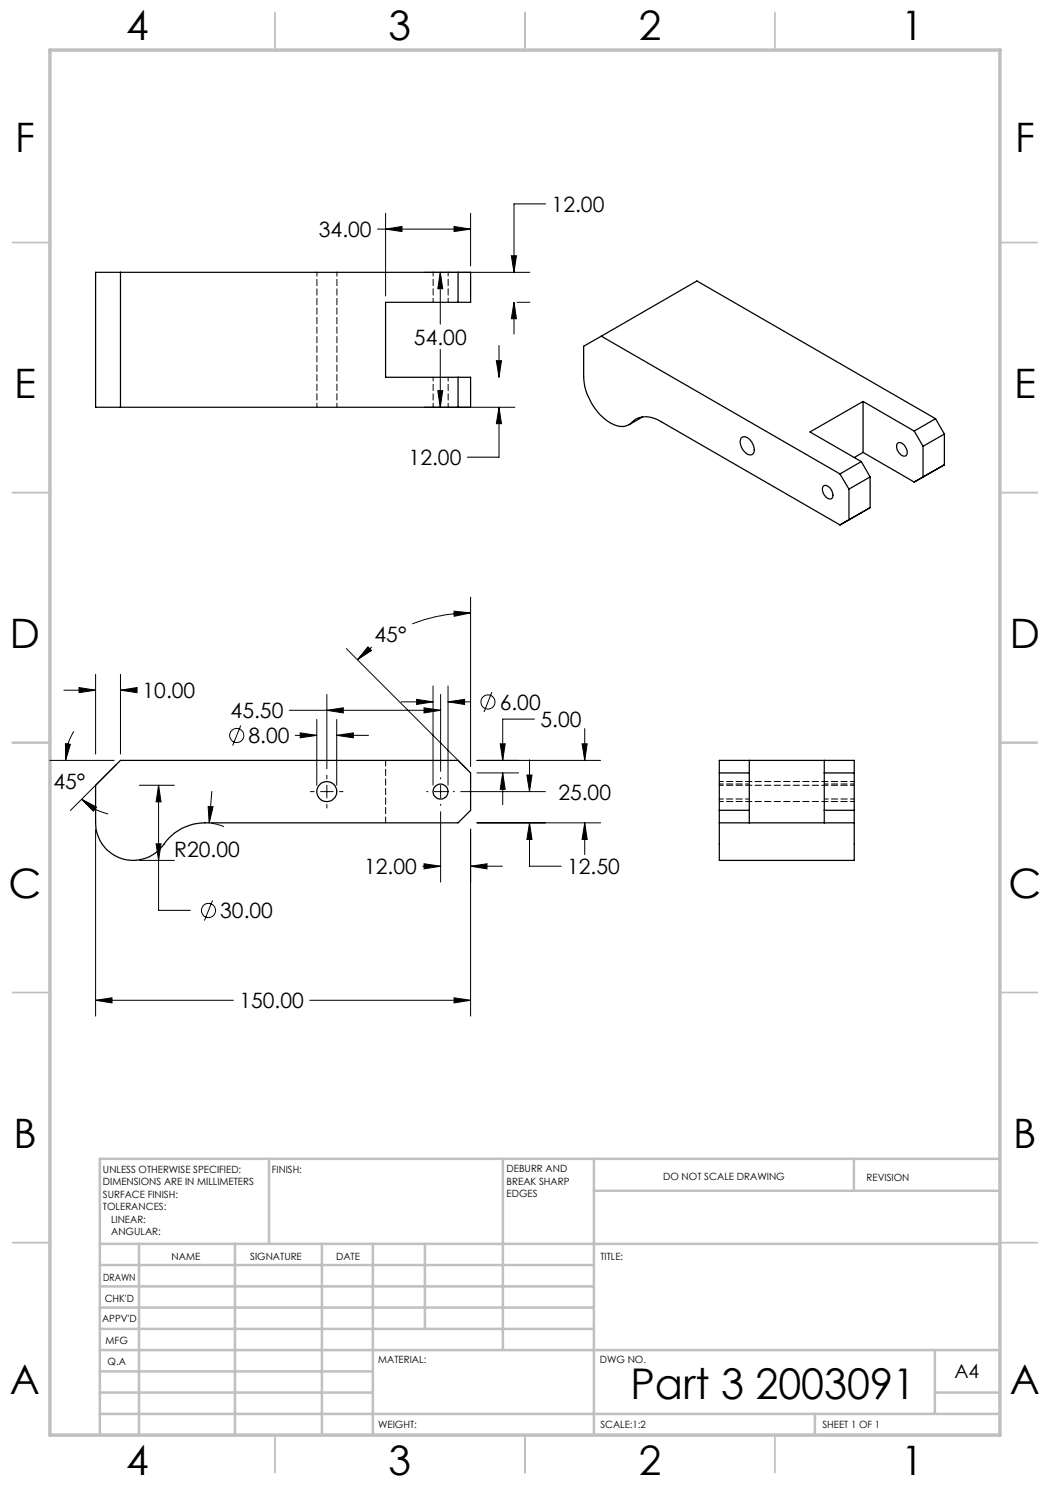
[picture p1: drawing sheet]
<svg xmlns="http://www.w3.org/2000/svg" width="210mm" height="297mm" viewBox="0 0 210 297" stroke-linecap="round" stroke-linejoin="round" font-family="sans-serif">
<g fill="none" stroke="#000" stroke-width=".2">
<path d="M75.5 45.8h18.6M77.1 45.8l3.3-.5v1zM77.1 42.6v16.6M84.9 54.5h21.1M88.1 54.5l.4 3.2h-.9zM88.1 54.5v10.3M90.8 45.3l3.3 .5-3.3 .5zM94.1 42.6v10.6M102.3 51.1h1l-.5 3.4zM109.1 40.8h-6.3v13.7M87.6 78.1h.9l-.4 3.4zM88.1 69.9v11.6"/>
<path d="M99.3 72.1h1l-.5 3.4zM99.8 69.1v6.4M102.8 60.5l.5 3.2h-1zM102.8 60.5v6.3M103.4 60.5h2.6M84.9 81.5h18.1M99.8 81.5l.5 3.2h-1zM99.8 81.5v9.9h-6.3M94.1 119.4v33.9M12.8 138h6.3M15.8 137.5l3.3 .5-3.3 .5zM19.1 134.9v15.9"/>
<path d="M24.1 138l3.3-.5v1zM24.1 134.9v15.9M24.1 138h3.2M65.4 138.9v14.9M69.3 129.7l23.9 24M73.6 129.4l.7 .7-2.8 1.8zM74.4 129.4l-2.9 2.5M83.3 139.9l3.3 .5-3.3 .5zM86.6 137.2v19.9M88.1 138.9v15.4M89.6 137.2v19.9M90.8 122.2l3.3 .4-3.3 .7z"/>
<path d="M94.1 122.6a33.2 33.2 0 0 0-11.7 2.2M98.4 138.4l-1.6 4M9.9 152.1h12.9M13.1 148.7l1 .2-1 3.2zM14.8 146.3a10.4 10.4 0 0 0-1.7 5.8M16.3 159.8l3 1.6-.6 .8zM16.3 159.8a11 11 0 0 0 5.3 3M23.2 153l-9.1 9.1M27.9 157.1h7M31.7 157.1l.5 3.3h-1zM31.7 157.1v25h6.4M42.4 158.3l-.6 6.3"/>
<path d="M48.2 145.1l-1.7 4M57.9 142.1h30.2M59.1 147.1h4.3M60 146.6l3.4 .5-3.4 .5zM62.1 158.3h.7M63.4 143.9v13.2M64.1 158.3h2.5M65.4 142.1l3.3-.5v1zM65.4 155v.8M65.4 157.1v2.5M67.3 147.1l3.4-.5v1zM67.3 143.9v13.2"/>
<path d="M67.3 147.1h6.4M67.9 158.3h.7M80.3 140.4h6.3M84.8 141.6l3.3 .5-3.3 .5zM85.3 158.3h.3M86.9 158.3h2.5M88.1 155.5v.3M88.1 157.1v2.5M89.6 140.4l3.3-.5v1zM89.6 140.4h4.3M90.7 158.3h.2M92.1 158.3h17"/>
<path d="M95.4 152.1h24.7M95.4 154.6h8.3M100 148.8h1l-.5 3.3zM100.5 154.6l.5 3.3h-1zM100.5 154.6v6.3M105.4 155h1l-.5 3.3zM105.9 152v6.3M106.9 143.8h-6.4v8.3M116.4 148.8h1l-.5 3.3zM116.9 145.7v6.4M19.1 165.8v37.4M27.9 172.1h7"/>
<path d="M31.2 168.8h1l-.5 3.3zM41.6 161.3l1 .1-.8 3.2zM42.2 164.6l2.6 .7M65.4 160.9v.7M84.6 173.2h3.5M84.8 172.8l3.3 .4-3.3 .6zM88.1 162.3v14.1M88.1 160.9v.2M94.1 173.2l3.3-.4v1zM94.1 165.8v37.4M94.1 173.2h6.4M95.4 164.6h24.7"/>
<path d="M105.9 164.6l.5 3.3h-1zM105.9 164.6v8.6h6.4M116.9 164.6l.5 3.3h-1zM116.9 164.6v6.3M42.5 180.1l-1.6 4M90.8 199.6l3.3 .5-3.3 .5zM19.1 200.1l3.3-.5v1zM19.1 200.1h27.6M61.9 200.1h32.2"/>
<circle cx="47.3" cy="147.1" r="1.42"/>
<circle cx="97.6" cy="140.4" r="1.41"/>
<circle cx="41.7" cy="182.1" r="1.42"/>
</g>
<g fill="none" stroke="#c0c0c0" stroke-width=".35">
<path d="M55 2.5v7.5M105 2.5v7.5M155 2.5v7.5M2.5 48.5h7.5M200 48.5h7.5M2.5 98.5h7.5M200 98.5h7.5M2.5 148.5h7.5M200 148.5h7.5M2.5 198.5h7.5M200 198.5h7.5M2.5 248.5h7.5"/>
<path d="M200 248.5h7.5M55 287v7.5M105 287v7.5M155 287v7.5"/>
</g>
<g fill="none" stroke="#c0c0c0" stroke-width=".5">
<path d="M53.8 231.8v17M100.6 231.8v38.2M118.8 231.8v55.2M118.8 238.2h81.2M170.8 231.8v6.4M200 231.8h-180v55.2M20 248.8h180M20 257.3h98.8M20 253h98.8M27.8 248.8v38.2M47 248.8v38.2M64.4 248.8v38.2"/>
<path d="M74.6 248.8v38.2M85 248.8v17M20 265.8h98.8M20 261.5h98.8M20 278.5h54.6M20 274.3h54.6M20 270h180M187 278.5h13M187 270v12.8M20 282.8h180M163 282.8v4.2"/>
</g>
<path d="M10 10h190v277h-190z" fill="none" stroke="#c0c0c0" stroke-width=".7"/>
<path d="M90.8 199.6l3.3 .5-3.3 .5zM19.1 200.1l3.3-.5v1zM116.9 164.6l.5 3.3h-1zM116.4 148.8h1l-.5 3.3zM31.2 168.8h1l-.5 3.3zM31.7 157.1l.5 3.3h-1zM41.6 161.3l.2 3.3 .8-3.2zM60 146.6l3.4 .5-3.4 .5zM67.3 147.1l3.4-.5v1zM83.3 139.9l3.3 .5-3.3 .5zM89.6 140.4l3.3-.5v1zM84.8 172.8l3.3 .4-3.3 .6zM94.1 173.2l3.3-.4v1zM65.4 142.1l3.3-.5v1zM84.8 141.6l3.3 .5-3.3 .5zM105.4 155h1l-.5 3.3zM105.9 164.6l.5 3.3h-1zM24.1 138l3.3-.5v1zM15.8 137.5l3.3 .5-3.3 .5zM16.3 159.8l2.4 2.4 .6-.8zM13.1 148.7v3.4l1-3.2zM100.5 154.6l.5 3.3h-1zM100 148.8h1l-.5 3.3zM73.6 129.4l-2.1 2.5 2.8-1.8zM90.8 122.2v1.1l3.3-.7zM88.1 54.5l.4 3.2h-.9zM87.6 78.1h.9l-.4 3.4zM102.8 60.5l.5 3.2h-1zM102.3 51.1h1l-.5 3.4zM99.3 72.1h1l-.5 3.4zM99.8 81.5l.5 3.2h-1zM77.1 45.8l3.3-.5v1zM90.8 45.3l3.3 .5-3.3 .5z" fill="#000"/>
<g fill="none" stroke="#000" stroke-width=".25">
<path d="M19.1 54.5h75v6h-17v15h17v6h-75zM24.1 54.5v27M91.6 54.5v6M91.6 75.5v6M120.3 67.2l-3.6 2v6.2a11.4 11.4 0 0 0 6.3 9.6 3.1 3.1 0 0 0 3.8-.9 4.6 4.6 0 0 1 5.4 .2l35.8 20.7 6-3.5M120.3 67.2l47.7 27.6M120.3 67.2l19.1-11 47.7 27.5M128.5 83.4l-2.7 1.5M148.3 87.6a1.54 1.54 0 0 1 2.1 .9 1.83 1.83 0 0 1 0 2.4 2.36 2.36 0 0 1-2.3-2.1l-.1-.6zM164.6 97.3a1.29 1.29 0 0 1 1.8 1 .9 .9 0 0 1-.5 1.5 1.96 1.96 0 0 1-1.3-2.5zM168 94.8l1.8 3M169.8 97.8v6.2l4.2-2.5"/>
<path d="M172.3 92.3l-4.3 2.5M172.3 92.3l1.7 3.1M172.6 80.3l10.2 5.9M172.6 80.3l-10.6 6.1 10.3 5.9M172.6 80.3v10.2M172.6 90.5l10.2 5.9M172.6 90.5l-1.7 1M174 95.4l-4.2 2.4M174 95.4v6.1M179.5 88.7a1.29 1.29 0 0 1 1.8 1 .9 .9 0 0 1-.5 1.5 1.96 1.96 0 0 1-1.3-2.5zM182.8 86.2l1.8 3M184.6 89.2v6.2l-1.8 1"/>
<path d="M187.1 83.7l-4.3 2.5M187.1 83.7l1.8 3.1M188.9 93l-1.8 1M188.9 86.8l-4.3 2.4M188.9 86.8v6.2M188.9 93l-6.1 3.4M24.1 152.1h67.5l2.5 2.5v7.5l-2.5 2.5h-50.6a10.1 10.1 0 0 0-8.6 4.8 7.5 7.5 0 0 1-8.3 2.2 7.5 7.5 0 0 1-5-7v-7.5zM143.9 154.6h6M149.9 152.1v12.5M164.9 152.1v12.5M164.9 154.6h6M143.9 164.6v7.5h27v-7.5"/>
<path d="M143.9 164.6v-12.5h27v12.5M143.9 164.6h27M143.9 162.1h6M164.9 162.1h6"/>
<circle cx="65.3" cy="158.3" r="2"/>
<circle cx="88.1" cy="158.3" r="1.49"/>
</g>
<path d="M77.1 164.6v-12.5" fill="none" stroke="#000" stroke-width=".2" stroke-dasharray="1.3 .6" stroke-dashoffset=".1"/>
<g fill="none" stroke="#000" stroke-width=".2" stroke-dasharray="1.3 .6" stroke-dashoffset=".5">
<path d="M63.4 54.4v27M86.6 54.4v6M86.6 75.4v6M89.6 60.4v-6M67.4 81.4v-27M89.6 81.4v-6M143.9 157.1h27M143.9 159.8h6M149.9 156.8h-6M164.9 159.8h6M170.9 156.8h-6M170.9 156.3h-27"/>
<path d="M143.9 160.3h27"/>
</g>
<text font-size="8.5" x="126.1" y="279.7">Part 3 2003091</text>
<g font-size="8.1">
<text x="25.2" y="8">4</text>
<text x="77.7" y="8">3</text>
<text x="127.7" y="8">2</text>
<text x="180.2" y="8">1</text>
<text x="3" y="30.4">F</text>
<text x="203" y="30.4">F</text>
<text x="2.8" y="79.6">E</text>
<text x="202.8" y="79.6">E</text>
<text x="2" y="129.6">D</text>
<text x="202" y="129.6">D</text>
<text x="1.7" y="179.6">C</text>
<text x="201.7" y="179.6">C</text>
<text x="2.7" y="229.6">B</text>
<text x="202.7" y="229.6">B</text>
<text x="2" y="278.9">A</text>
<text x="202" y="278.9">A</text>
<text x="25.2" y="295">4</text>
<text x="77.7" y="295">3</text>
<text x="127.7" y="295">2</text>
<text x="180.2" y="295">1</text>
</g>
<g font-size="4.2">
<text x="63.8" y="47.4">34.00</text>
<text x="110.3" y="42.3">12.00</text>
<text x="82.8" y="69">54.00</text>
<text x="81.7" y="93">12.00</text>
<text x="74.9" y="128.5">45°</text>
<text x="28.5" y="139.6">10.00</text>
<text x="46.1" y="143.7">45.50</text>
<text x="99.9" y="141.9">6.00</text>
<text x="49.7" y="148.6">8.00</text>
<text x="108.1" y="145.4">5.00</text>
<text x="10.7" y="157.7">45°</text>
<text x="111.7" y="159.9">25.00</text>
<text x="34.8" y="171.3">R20.00</text>
<text x="72.8" y="174.8">12.00</text>
<text x="113.4" y="174.8">12.50</text>
<text x="44" y="183.6">30.00</text>
<text x="47.9" y="201.7">150.00</text>
</g>
<text font-size="3.9" x="190.9" y="275.5">A4</text>
<g font-size="2">
<text x="20.6" y="234.6">UNLESS OTHERWISE SPECIFIED:</text>
<text x="20.6" y="237.1">DIMENSIONS ARE IN MILLIMETERS</text>
<text x="20.6" y="239.6">SURFACE FINISH:</text>
<text x="54.4" y="234.6">FINISH:</text>
<text x="101.3" y="234.5">DEBURR AND</text>
<text x="101.3" y="237">BREAK SHARP</text>
<text x="101.3" y="239.5">EDGES</text>
<text x="132.6" y="236">DO NOT SCALE DRAWING</text>
<text x="173.3" y="236.2">REVISION</text>
<text x="20.6" y="242.1">TOLERANCES:</text>
<text x="22.2" y="244.6">LINEAR:</text>
<text x="22.2" y="247.1">ANGULAR:</text>
<text x="34.3" y="252">NAME</text>
<text x="50" y="251.9">SIGNATURE</text>
<text x="67.2" y="251.9">DATE</text>
<text x="120.1" y="251.9">TITLE:</text>
<text x="20.6" y="256.1">DRAWN</text>
<text x="20.9" y="260.3">CHK'D</text>
<text x="20.4" y="264.4">APPV'D</text>
<text x="21.1" y="268.8">MFG</text>
<text x="21.5" y="273">Q.A</text>
<text x="75.6" y="272.5">MATERIAL:</text>
<text x="120" y="272.5">DWG NO.</text>
<text x="75.6" y="285.5">WEIGHT:</text>
<text x="120.1" y="285.6">SCALE:1:2</text>
<text x="164.5" y="285.6">SHEET 1 OF 1</text>
</g>
</svg>
